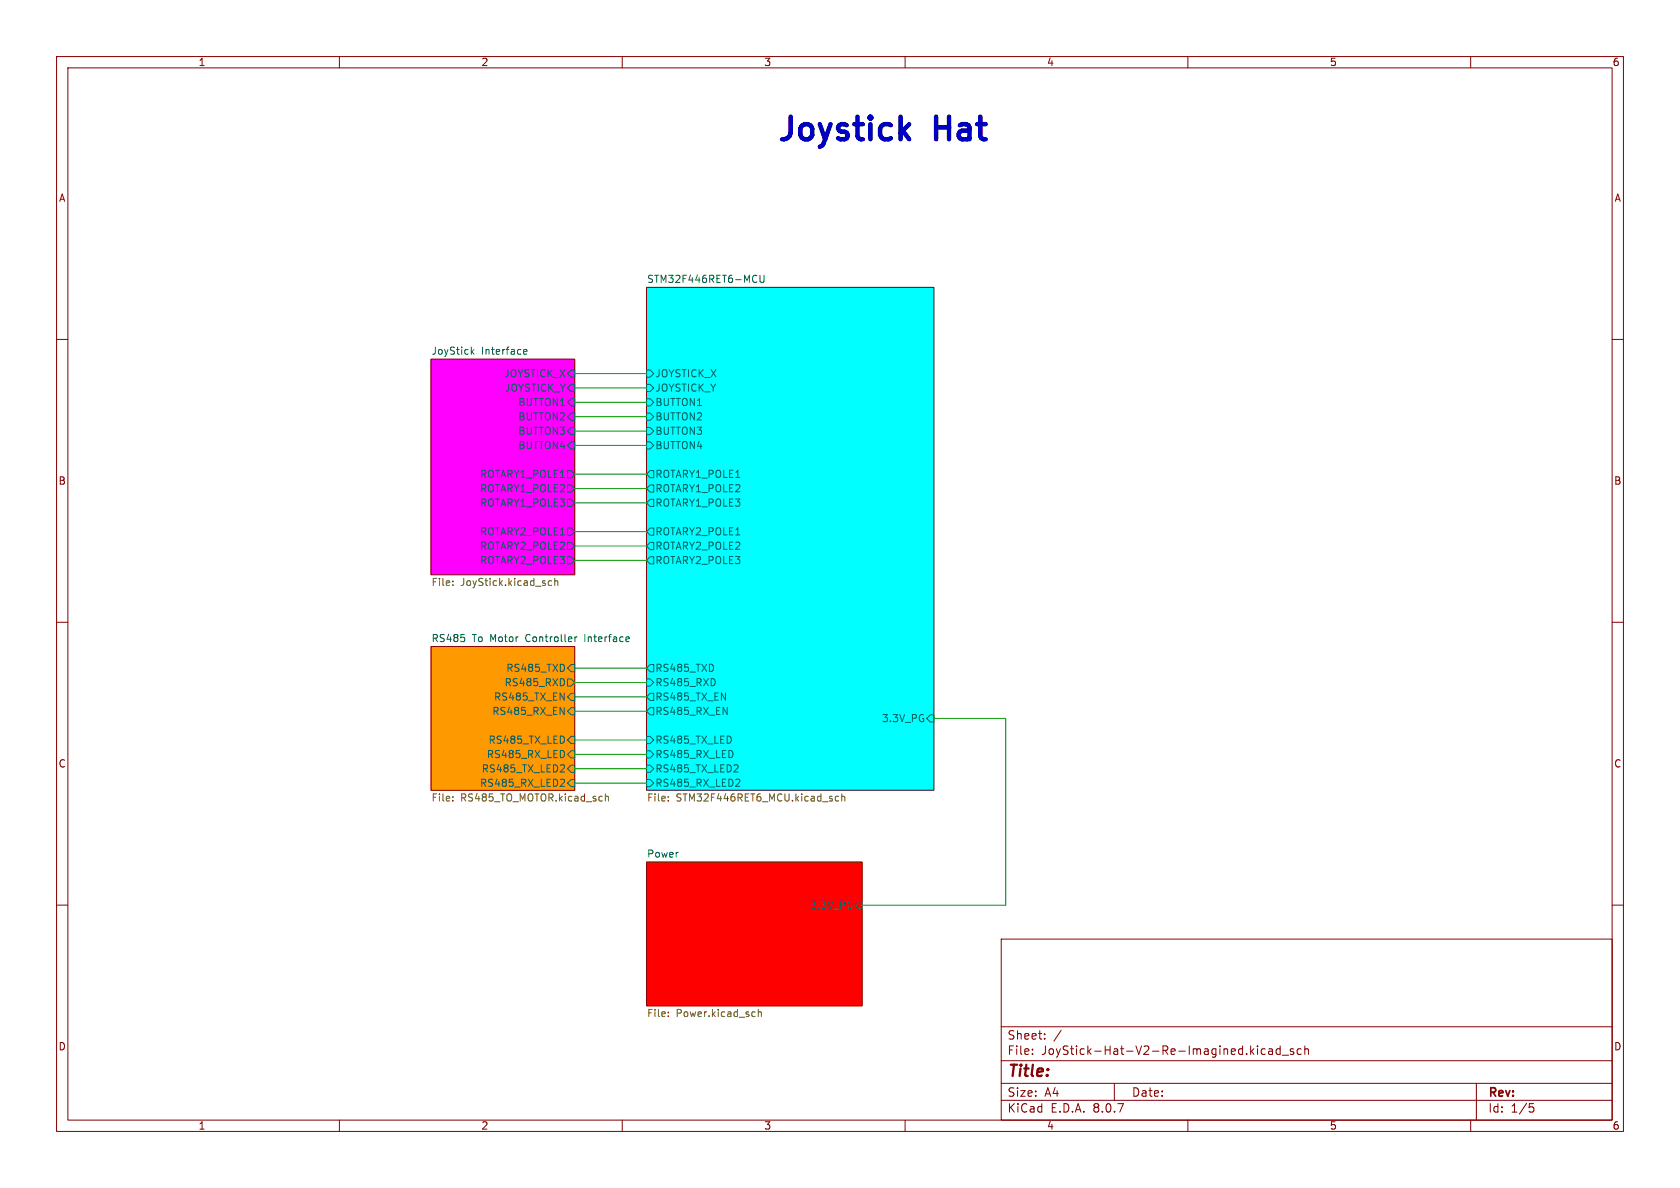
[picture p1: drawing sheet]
<svg xmlns="http://www.w3.org/2000/svg" width="297mm" height="210mm" viewBox="0 0 297 210" stroke-linecap="round" stroke-linejoin="round" font-family="sans-serif">
<g fill="none" stroke="#840000" stroke-width=".18">
<path d="M10 10h277v190h-277zM12 12h273v186h-273zM60 10v2M110 10v2M160 10v2M210 10v2M260 10v2M114.3 50.8h50.8v88.9h-50.8zM10 60h2M76.2 63.5h25.4v38.1h-25.4zM285 60h2M10 110h2"/>
<path d="M76.2 114.3h25.4v25.4h-25.4zM285 110h2M114.3 152.4h38.1v25.4h-38.1zM10 160h2M177 166h108v32h-108zM285 160h2M60 198v2M110 198v2M160 198v2M177 194.5h108M177 191.5h108M177 187.5h108"/>
<path d="M177 181.5h108M182.5 186.3v.1M182.5 185.5v.1M184.7 183.6v.1M184.7 182.8v.1M187.6 182.1l-1.3 2M197 191.5v3M210 198v2M222.3 184.9v.1M222.3 185.4v1M223.7 185.5l-.5-.1-.2 .3v.4l.1 .2h.6M224.3 185.5h.6l.1 .9"/>
<path d="M225 185.8h-.5a.29 .29 0 0 0-.3 .3 .29 .29 0 0 0 .3 .3l.5-.1M226.3 185.5l-.4-.1-.3 .3v.4l.1 .2h.6M226.3 184.9v1.5M226.7 186.5h1.1M228.7 185.5l-.4-.1-.2 .2 .1 .2 .5 .2v.3h-.6M230 185.5l-.4-.1-.3 .3v.4l.2 .2h.5M230.7 185.5l.2-.1 .3 .1 .1 .9M230.7 184.9v1.5M260 198v2M261 191.5v6.5M270.4 195.1h.7M270.5 195.7h.4l.3 .3-.2 .5-.5 .1"/>
</g>
<path d="M114.3 152.4h38.1v25.4h-38.1z" fill="#f00" stroke="#f00" stroke-width=".18"/>
<path d="M114.3 50.8h50.8v88.9h-50.8z" fill="#0ff" stroke="#0ff" stroke-width=".18"/>
<path d="M76.2 63.5h25.4v38.1h-25.4z" fill="#f0f" stroke="#f0f" stroke-width=".18"/>
<path d="M76.2 114.3h25.4v25.4h-25.4z" fill="#f90" stroke="#f90" stroke-width=".18"/>
<g fill="none" stroke="#006464" stroke-width=".18">
<path d="M133.6 48.7l.2 .1M133.8 49.8l-.2 .1M134.4 48.7v1l.2 .2h.4l.1-.2v-1M83.4 62.1l.4 .5M83.8 61.8l-.5 .5M92.6 62.2l.6-.1-.1-.3h-.4l-.1 .2v.6h.5M100.3 66l.7-.6h.6v1.3h-.6zM100.3 76.2l.7-.6h.6v1.2h-.6zM100.3 71.1l.7-.6h.6v1.3h-.6zM101 67.9h.6v1.3h-.6l-.7-.6zM101 73h.6v1.3h-.6l-.7-.6zM101 78.1h.6v1.3h-.6l-.7-.7z"/>
<path d="M114.3 70.5h.6l.7 .6-.7 .7h-.6zM114.3 75.6h.6l.7 .6-.7 .6h-.6zM114.3 73h.6l.7 .7-.7 .6h-.6zM114.3 78.1h.6l.7 .6-.7 .7h-.6zM114.3 65.4h.6l.7 .6-.7 .7h-.6zM114.3 67.9h.6l.7 .7-.7 .6h-.6zM100.3 93.3h.7l.6 .7-.6 .6h-.7zM100.3 85.7h.7l.6 .7-.6 .6h-.7zM100.3 98.4h.7l.6 .7-.6 .6h-.7zM100.3 83.2h.7l.6 .6-.6 .7h-.7zM100.3 95.9h.7l.6 .6-.6 .7h-.7zM100.3 88.3h.7l.6 .6-.6 .6h-.7z"/>
<path d="M114.9 98.4h.7v1.3h-.7l-.6-.6zM114.9 83.2h.7v1.3h-.7l-.6-.7zM114.9 85.7h.7v1.3h-.7l-.6-.6zM114.9 88.3h.7v1.2h-.7l-.6-.6zM114.9 95.9h.7v1.3h-.7l-.6-.7zM114.9 93.3h.7v1.3h-.7l-.6-.6zM82.1 112.8v.5M101 117.5h.6v1.2h-.6l-.7-.6zM101.6 112.6v.8M102 112.6l-.4 .2M111.2 112.6l.1 .3-.6 .1M114.9 117.5h.7v1.2h-.7l-.6-.6z"/>
<path d="M99 125l.7 1.3v-1.3M99.3 137.7l.4 .1 .1 .3-.8 .9h.8M99.6 135.2l.2 .2-.1 .3-.7 .8h.8M99.7 120.3v.6M99.7 133v.6M100.3 123.2l.7-.6h.6v1.2h-.6zM100.3 120h.7l.6 .7-.6 .6h-.7zM100.3 133.4l.7-.7h.6v1.3h-.6zM100.3 135.9l.7-.6h.6v1.2h-.6zM101 125.1h.6v1.3h-.6l-.7-.7zM101 130.2h.6v1.2h-.6l-.7-.6zM101 137.8h.6v1.3h-.6l-.7-.7z"/>
<path d="M114.3 120h.6l.7 .7-.7 .6h-.6zM114.3 130.2h.6l.7 .6-.7 .6h-.6zM114.3 132.7h.6l.7 .7-.7 .6h-.6zM114.3 137.8h.6l.7 .6-.7 .7h-.6zM114.3 135.3h.6l.7 .6-.7 .6h-.6zM114.9 122.6h.7v1.2h-.7l-.6-.6zM114.9 125.1h.7v1.3h-.7l-.6-.7zM126.4 120.3v.6M127.8 125l.8 1.3v-1.3M129.5 133v.6M130.3 137.7l.4 .1 .1 .3-.8 .9h.8M130.3 135.2l.2 .2-.1 .3-.7 .8h.8"/>
<path d="M164.5 126.4h.6v1.2h-.6l-.7-.6zM151.8 159.4h.6v1.3h-.6l-.7-.7z"/>
</g>
<g fill="none" stroke="#725600" stroke-width=".18">
<path d="M80 103.4v.1M80 102.7v.1M97.5 102.7h-.3l-.3 .2 .1 .5h.5M98.1 102.8l.2-.1h.3v.8M98.1 102.2v1.3M80 141.5v.1M80 140.8v.1M107 140.9l.2-.1h.3l.1 .8M107 140.3v1.3M118.1 140.8v.1M118.1 141.5v.1M148.3 140.8h-.4l-.2 .2 .1 .5h.5"/>
<path d="M148.8 140.9l.2-.1h.3l.1 .8M148.8 140.3v1.3M118.1 179.6v.1M118.1 178.9v.1M133.4 178.9h.1M133.5 179.6l-.1 .1M134.1 178.4v1.3M134.1 179l.1-.1h.3l.1 .8"/>
</g>
<g fill="none" stroke="#009600" stroke-width=".18">
<path d="M101.6 78.7h12.7M101.6 73.7h12.7M101.6 71.1h12.7M101.6 76.2h12.7M101.6 66h12.7M101.6 68.6h12.7M101.6 83.8h12.7M101.6 86.4h12.7M101.6 99.1h12.7M101.6 88.9h12.7M101.6 94h12.7M101.6 96.5h12.7"/>
<path d="M101.6 118.1h12.7M101.6 123.2h12.7M101.6 130.8h12.7M101.6 125.7h12.7M101.6 120.7h12.7M101.6 138.4h12.7M101.6 135.9h12.7M101.6 133.4h12.7M165.1 127h12.7v33h-25.4"/>
</g>
<g font-size="5.6" fill="#0000c2">
<text x="137.2" y="25.2">Joystick</text>
<text x="165.6" y="25.2">Hat</text>
</g>
<text font-size="2.8" fill="#840000" x="178" y="190.9">Title:</text>
<g font-size="2.1" fill="#840000">
<text x="178" y="184">Sheet:</text>
<text x="178" y="186.7">File:</text>
<text x="184.1" y="186.7">JoyStick-Hat-V2-Re-Imagined.kicad_sch</text>
<text x="178" y="196.9">KiCad</text>
<text x="178" y="194.1">Size:</text>
<text x="184.7" y="194.1">A4</text>
<text x="185.7" y="196.9">E.D.A.</text>
<text x="193.3" y="196.9">8.0.7</text>
<text x="200" y="194.1">Date:</text>
<text x="263" y="194.3">Rev:</text>
<text x="263" y="196.9">Id:</text>
<text x="267.1" y="196.9">1/5</text>
</g>
<g font-size="1.8" fill="#840000">
<text x="35" y="11.9">1</text>
<text x="85" y="11.9">2</text>
<text x="135" y="11.9">3</text>
<text x="185" y="11.9">4</text>
<text x="235" y="11.9">5</text>
<text x="285" y="11.9">6</text>
<text x="10.3" y="35.9">A</text>
<text x="285.3" y="35.9">A</text>
<text x="10.3" y="85.9">B</text>
<text x="285.3" y="85.9">B</text>
<text x="10.3" y="135.9">C</text>
<text x="285.3" y="135.9">C</text>
<text x="10.3" y="185.9">D</text>
<text x="285.3" y="185.9">D</text>
<text x="35" y="199.9">1</text>
<text x="85" y="199.9">2</text>
<text x="135" y="199.9">3</text>
<text x="185" y="199.9">4</text>
<text x="235" y="199.9">5</text>
<text x="285" y="199.9">6</text>
</g>
<g font-size="1.8" fill="#006464">
<text x="114.3" y="50.1">STM32F446RET6-MCU</text>
<text x="76.2" y="62.8">JoyStick</text>
<text x="85.1" y="62.8">Interface</text>
<text x="89.1" y="66.9">JOYSTICK_X</text>
<text x="89.2" y="69.4">JOYSTICK_Y</text>
<text x="91.5" y="72">BUTTON1</text>
<text x="115.8" y="72">BUTTON1</text>
<text x="115.8" y="66.9">JOYSTICK_X</text>
<text x="115.8" y="69.4">JOYSTICK_Y</text>
<text x="91.5" y="74.5">BUTTON2</text>
<text x="91.5" y="77.1">BUTTON3</text>
<text x="115.8" y="77.1">BUTTON3</text>
<text x="115.8" y="74.5">BUTTON2</text>
<text x="91.5" y="79.6">BUTTON4</text>
<text x="115.8" y="79.6">BUTTON4</text>
<text x="84.8" y="87.2">ROTARY1_POLE2</text>
<text x="84.8" y="84.7">ROTARY1_POLE1</text>
<text x="84.8" y="89.8">ROTARY1_POLE3</text>
<text x="115.8" y="84.7">ROTARY1_POLE1</text>
<text x="115.8" y="87.2">ROTARY1_POLE2</text>
<text x="115.8" y="89.8">ROTARY1_POLE3</text>
<text x="84.8" y="94.8">ROTARY2_POLE1</text>
<text x="115.8" y="94.8">ROTARY2_POLE1</text>
<text x="84.8" y="99.9">ROTARY2_POLE3</text>
<text x="84.8" y="97.4">ROTARY2_POLE2</text>
<text x="115.8" y="99.9">ROTARY2_POLE3</text>
<text x="115.8" y="97.4">ROTARY2_POLE2</text>
<text x="76.2" y="113.6">RS485</text>
<text x="83.5" y="113.6">To Motor</text>
<text x="93.2" y="113.6">Controller</text>
<text x="103.8" y="113.6">Interface</text>
<text x="89.4" y="119">RS485_TXD</text>
<text x="115.8" y="119">RS485_TXD</text>
<text x="87.2" y="124.1">RS485_TX_EN</text>
<text x="89.1" y="121.5">RS485_RXD</text>
<text x="115.8" y="121.5">RS485_RXD</text>
<text x="115.8" y="124.1">RS485_TX_EN</text>
<text x="86.3" y="131.7">RS485_TX_LED</text>
<text x="86.9" y="126.6">RS485_RX_EN</text>
<text x="115.8" y="126.6">RS485_RX_EN</text>
<text x="115.8" y="131.7">RS485_TX_LED</text>
<text x="155.8" y="127.9">3.3V_PG</text>
<text x="85.1" y="136.8">RS485_TX_LED2</text>
<text x="86" y="134.2">RS485_RX_LED</text>
<text x="115.8" y="134.2">RS485_RX_LED</text>
<text x="115.8" y="136.8">RS485_TX_LED2</text>
<text x="84.8" y="139.3">RS485_RX_LED2</text>
<text x="115.8" y="139.3">RS485_RX_LED2</text>
<text x="114.3" y="151.7">Power</text>
<text x="143.1" y="160.9">3.3V_PG</text>
</g>
<g font-size="1.8" fill="#725600">
<text x="76.2" y="103.9">File:</text>
<text x="81.4" y="103.9">JoyStick.kicad_sch</text>
<text x="76.2" y="142">File:</text>
<text x="81.4" y="142">RS485_TO_MOTOR.kicad_sch</text>
<text x="114.3" y="142">File:</text>
<text x="119.5" y="142">STM32F446RET6_MCU.kicad_sch</text>
<text x="114.3" y="180.1">File:</text>
<text x="119.5" y="180.1">Power.kicad_sch</text>
</g>
</svg>
